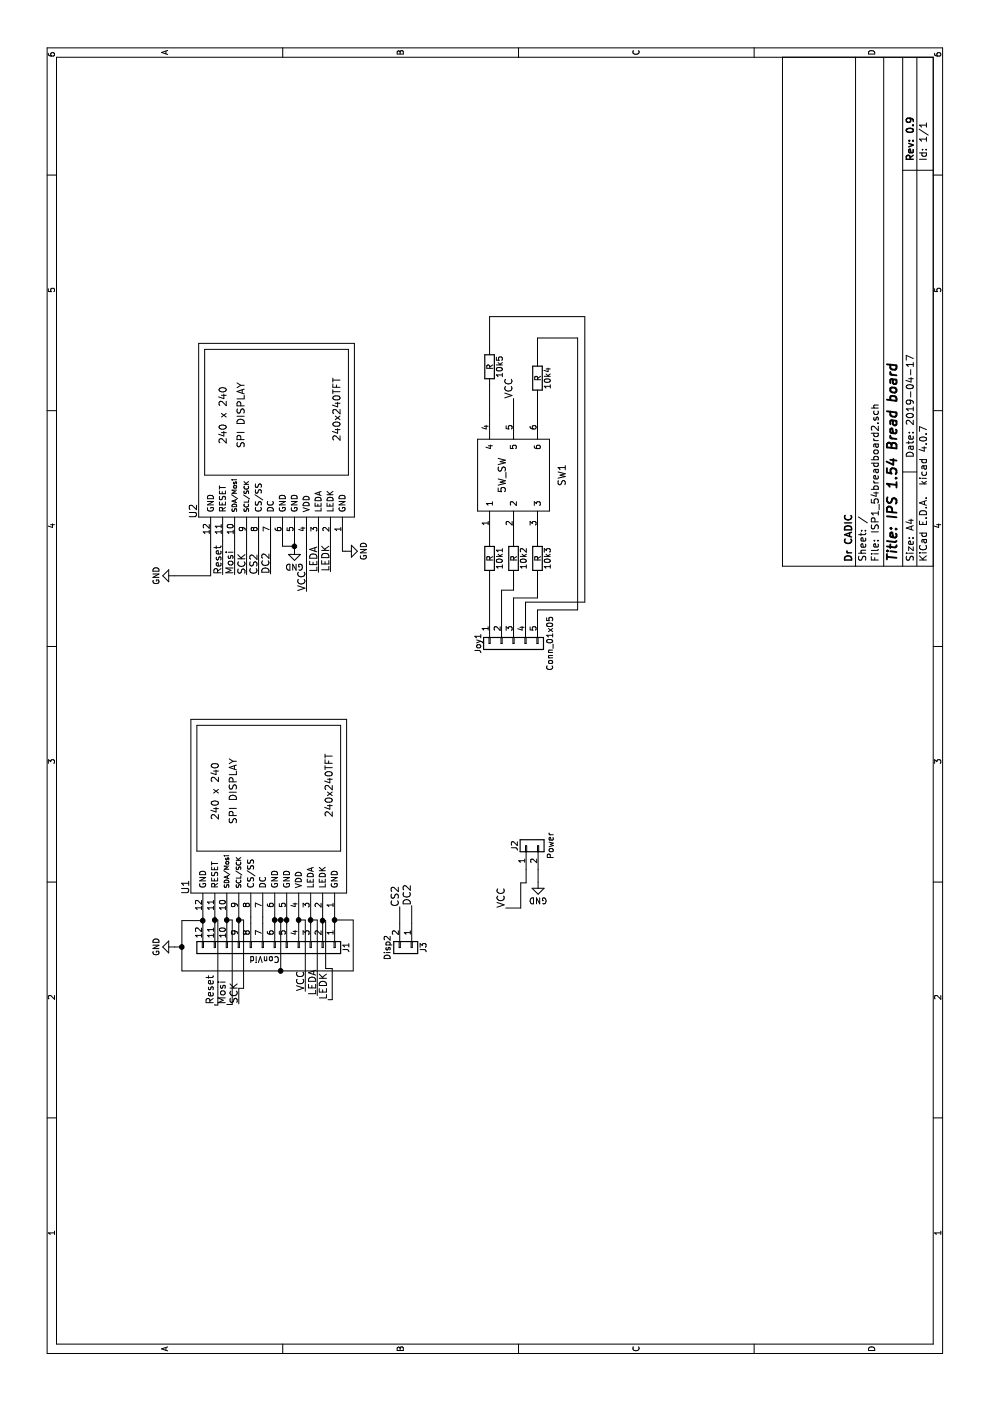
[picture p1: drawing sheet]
EESchema Schematic File Version 2
LIBS:power
LIBS:device
LIBS:switches
LIBS:relays
LIBS:motors
LIBS:transistors
LIBS:conn
LIBS:linear
LIBS:regul
LIBS:74xx
LIBS:cmos4000
LIBS:adc-dac
LIBS:memory
LIBS:xilinx
LIBS:microcontrollers
LIBS:dsp
LIBS:microchip
LIBS:analog_switches
LIBS:motorola
LIBS:texas
LIBS:intel
LIBS:audio
LIBS:interface
LIBS:digital-audio
LIBS:philips
LIBS:display
LIBS:cypress
LIBS:siliconi
LIBS:opto
LIBS:atmel
LIBS:contrib
LIBS:valves
LIBS:240x240_SPI-Display
LIBS:5w_sw
LIBS:ISP1_54breadboard2-cache
EELAYER 25 0
EELAYER END
$Descr A4 11693 8268
encoding utf-8
Sheet 1 1
Title "IPS 1.54 Bread board"
Date "2019-04-17"
Rev "0.9"
Comp "Dr CADIC"
Comment1 ""
Comment2 ""
Comment3 ""
Comment4 ""
$EndDescr
$Comp
L 240x240TFT U1
U 1 1
P 4240 2895
F 0 "U1" H 4290 4245 60  0000 C CNN
F 1 "240x240TFT" H 5140 3045 60  0000 C CNN
F 2 "stm32china:240240TFT" H 4240 2895 60  0001 C CNN
F 3 "" H 4240 2895 60  0001 C CNN
	1    4240 2895
	1    0    0    -1  
$EndComp
$Comp
L Conn_01x12 J1
U 1 1
P 3785 2295
F 0 "J1" H 3785 2895 50  0000 C CNN
F 1 "ConVid" V 3880 2210 50  0000 C CNN
F 2 "Socket_Strips:Socket_Strip_Straight_1x12_Pitch2.54mm" H 3785 2295 50  0001 C CNN
F 3 "" H 3785 2295 50  0001 C CNN
	1    3785 2295
	-1   0    0    1   
$EndComp
$Comp
L 5W_SW SW1
U 1 1
P 7430 4590
F 0 "SW1" H 7730 4490 60  0000 C CNN
F 1 "5W_SW" H 7730 4990 60  0000 C CNN
F 2 "bbq10kbd_kit-master:5WAY_sw" H 7430 4590 60  0001 C CNN
F 3 "" H 7430 4590 60  0001 C CNN
	1    7430 4590
	1    0    0    -1  
$EndComp
$Comp
L GND #PWR1
U 1 1
P 3790 1460
F 0 "#PWR1" H 3790 1210 50  0001 C CNN
F 1 "GND" H 3790 1310 50  0000 C CNN
F 2 "" H 3790 1460 50  0001 C CNN
F 3 "" H 3790 1460 50  0001 C CNN
	1    3790 1460
	-1   0    0    1   
$EndComp
Text Label 3420 2550 0    60   ~ 0
VCC
Text Label 8370 4290 0    60   ~ 0
VCC
$Comp
L R 10k5
U 1 1
P 8635 4090
F 0 "10k5" V 8715 4090 50  0000 C CNN
F 1 "R" V 8635 4090 50  0000 C CNN
F 2 "Resistors_SMD:R_1206_HandSoldering" V 8565 4090 50  0001 C CNN
F 3 "" H 8635 4090 50  0001 C CNN
	1    8635 4090
	0    1    1    0   
$EndComp
$Comp
L R 10k4
U 1 1
P 8540 4490
F 0 "10k4" V 8620 4490 50  0000 C CNN
F 1 "R" V 8540 4490 50  0000 C CNN
F 2 "Resistors_SMD:R_1206_HandSoldering" V 8470 4490 50  0001 C CNN
F 3 "" H 8540 4490 50  0001 C CNN
	1    8540 4490
	0    1    1    0   
$EndComp
$Comp
L R 10k1
U 1 1
P 7035 4090
F 0 "10k1" V 7115 4090 50  0000 C CNN
F 1 "R" V 7035 4090 50  0000 C CNN
F 2 "Resistors_SMD:R_1206_HandSoldering" V 6965 4090 50  0001 C CNN
F 3 "" H 7035 4090 50  0001 C CNN
	1    7035 4090
	0    1    1    0   
$EndComp
$Comp
L R 10k2
U 1 1
P 7035 4290
F 0 "10k2" V 7115 4290 50  0000 C CNN
F 1 "R" V 7035 4290 50  0000 C CNN
F 2 "Resistors_SMD:R_1206_HandSoldering" V 6965 4290 50  0001 C CNN
F 3 "" H 7035 4290 50  0001 C CNN
	1    7035 4290
	0    1    1    0   
$EndComp
$Comp
L R 10k3
U 1 1
P 7035 4490
F 0 "10k3" V 7115 4490 50  0000 C CNN
F 1 "R" V 7035 4490 50  0000 C CNN
F 2 "Resistors_SMD:R_1206_HandSoldering" V 6965 4490 50  0001 C CNN
F 3 "" H 7035 4490 50  0001 C CNN
	1    7035 4490
	0    1    1    0   
$EndComp
$Comp
L Conn_01x05 Joy1
U 1 1
P 6325 4290
F 0 "Joy1" H 6325 4590 50  0000 C CNN
F 1 "Conn_01x05" H 6325 3990 50  0000 C CNN
F 2 "Socket_Strips:Socket_Strip_Straight_1x05_Pitch2.54mm" H 6325 4290 50  0001 C CNN
F 3 "" H 6325 4290 50  0001 C CNN
	1    6325 4290
	-1   0    0    -1  
$EndComp
$Comp
L Conn_01x02 J2
U 1 1
P 4635 4395
F 0 "J2" H 4635 4495 50  0000 C CNN
F 1 "Power" H 4635 4195 50  0000 C CNN
F 2 "Socket_Strips:Socket_Strip_Straight_1x02_Pitch2.54mm" H 4635 4395 50  0001 C CNN
F 3 "" H 4635 4395 50  0001 C CNN
	1    4635 4395
	1    0    0    -1  
$EndComp
$Comp
L GND #PWR2
U 1 1
P 4330 4495
F 0 "#PWR2" H 4330 4245 50  0001 C CNN
F 1 "GND" H 4330 4345 50  0000 C CNN
F 2 "" H 4330 4495 50  0001 C CNN
F 3 "" H 4330 4495 50  0001 C CNN
	1    4330 4495
	0    1    1    0   
$EndComp
Text Label 4115 4225 0    60   ~ 0
VCC
$Comp
L 240x240TFT U2
U 1 1
P 7380 2960
F 0 "U2" H 7430 4310 60  0000 C CNN
F 1 "240x240TFT" H 8280 3110 60  0000 C CNN
F 2 "stm32china:240240TFT" H 7380 2960 60  0001 C CNN
F 3 "" H 7380 2960 60  0001 C CNN
	1    7380 2960
	1    0    0    -1  
$EndComp
$Comp
L GND #PWR3
U 1 1
P 6890 1460
F 0 "#PWR3" H 6890 1210 50  0001 C CNN
F 1 "GND" H 6890 1310 50  0000 C CNN
F 2 "" H 6890 1460 50  0001 C CNN
F 3 "" H 6890 1460 50  0001 C CNN
	1    6890 1460
	-1   0    0    1   
$EndComp
$Comp
L GND #PWR5
U 1 1
P 7118 2460
F 0 "#PWR5" H 7118 2210 50  0001 C CNN
F 1 "GND" H 7118 2310 50  0000 C CNN
F 2 "" H 7118 2460 50  0001 C CNN
F 3 "" H 7118 2460 50  0001 C CNN
	1    7118 2460
	0    1    1    0   
$EndComp
Wire Wire Line
	3985 1695 4040 1695
Wire Wire Line
	4040 1795 3985 1795
Wire Wire Line
	3985 1895 4040 1895
Wire Wire Line
	3985 1995 4040 1995
Wire Wire Line
	3985 2095 4040 2095
Wire Wire Line
	4040 2195 3985 2195
Wire Wire Line
	3985 2295 4040 2295
Wire Wire Line
	3985 2395 4040 2395
Wire Wire Line
	3985 2495 4040 2495
Wire Wire Line
	3985 2595 4040 2595
Wire Wire Line
	3985 2695 4040 2695
Wire Wire Line
	3985 2795 4040 2795
Wire Wire Line
	3790 1460 3790 1520
Wire Wire Line
	3590 1520 4010 1520
Wire Wire Line
	4010 1520 4010 1695
Connection ~ 4010 1695
Wire Wire Line
	4015 2295 4015 2395
Connection ~ 4015 2295
Connection ~ 4015 2395
Wire Wire Line
	4015 2345 3590 2345
Wire Wire Line
	3590 1520 3590 2950
Connection ~ 3790 1520
Connection ~ 4015 2345
Wire Wire Line
	3590 2950 4015 2950
Wire Wire Line
	4015 2950 4015 2795
Connection ~ 4015 2795
Connection ~ 3590 2345
Wire Wire Line
	4015 2495 4015 2550
Wire Wire Line
	4015 2550 3420 2550
Connection ~ 4015 2495
Wire Wire Line
	8230 4290 8370 4290
Wire Wire Line
	8230 4090 8485 4090
Wire Wire Line
	8230 4490 8390 4490
Wire Wire Line
	7185 4490 7230 4490
Wire Wire Line
	7185 4290 7230 4290
Wire Wire Line
	7185 4090 7230 4090
Wire Wire Line
	6525 4090 6885 4090
Wire Wire Line
	6525 4190 6770 4190
Wire Wire Line
	6770 4190 6770 4290
Wire Wire Line
	6770 4290 6885 4290
Wire Wire Line
	6525 4290 6705 4290
Wire Wire Line
	6705 4290 6705 4490
Wire Wire Line
	6705 4490 6885 4490
Wire Wire Line
	6525 4390 6670 4390
Wire Wire Line
	6670 4390 6670 4885
Wire Wire Line
	6670 4885 9055 4885
Wire Wire Line
	9055 4885 9055 4090
Wire Wire Line
	9055 4090 8785 4090
Wire Wire Line
	6525 4490 6605 4490
Wire Wire Line
	6605 4490 6605 4825
Wire Wire Line
	6605 4825 8875 4825
Wire Wire Line
	8875 4825 8875 4490
Wire Wire Line
	8875 4490 8690 4490
Wire Wire Line
	4115 4225 4115 4350
Wire Wire Line
	4115 4350 4325 4350
Wire Wire Line
	4325 4350 4325 4395
Wire Wire Line
	4325 4395 4435 4395
Wire Wire Line
	4330 4495 4435 4495
Wire Wire Line
	7118 2460 7180 2460
Wire Wire Line
	7180 2360 7136 2360
Wire Wire Line
	7136 2360 7136 2460
Connection ~ 7136 2460
$Comp
L GND #PWR4
U 1 1
P 7095 2885
F 0 "#PWR4" H 7095 2635 50  0001 C CNN
F 1 "GND" H 7095 2735 50  0000 C CNN
F 2 "" H 7095 2885 50  0001 C CNN
F 3 "" H 7095 2885 50  0001 C CNN
	1    7095 2885
	1    0    0    -1  
$EndComp
Wire Wire Line
	7095 2885 7095 2860
Wire Wire Line
	7095 2860 7180 2860
Wire Wire Line
	6890 1460 6890 1760
Wire Wire Line
	6890 1760 7180 1760
Text Label 3310 1795 0    60   ~ 0
Reset
Wire Wire Line
	4015 1795 4015 1820
Wire Wire Line
	4015 1820 3305 1820
Wire Wire Line
	3305 1820 3305 1795
Wire Wire Line
	3305 1795 3310 1795
Connection ~ 4015 1795
Text Label 6900 1860 0    60   ~ 0
Reset
Wire Wire Line
	7180 1860 6900 1860
Text Label 3310 1895 0    60   ~ 0
Mosi
Wire Wire Line
	4015 1895 4015 1940
Wire Wire Line
	4015 1940 3310 1940
Wire Wire Line
	3310 1940 3310 1895
Connection ~ 4015 1895
Text Label 6900 1960 0    60   ~ 0
Mosi
Wire Wire Line
	7180 1960 6900 1960
Text Label 6900 2060 0    60   ~ 0
SCK
Wire Wire Line
	7180 2060 6900 2060
Text Label 3315 1995 0    60   ~ 0
SCK
Wire Wire Line
	3315 1995 3445 1995
Wire Wire Line
	3445 1995 3445 2035
Wire Wire Line
	3445 2035 4015 2035
Wire Wire Line
	4015 2035 4015 1995
Connection ~ 4015 1995
Wire Wire Line
	4015 2595 4015 2650
Wire Wire Line
	4015 2650 3385 2650
Connection ~ 4015 2595
Text Label 3385 2650 0    60   ~ 0
LEDA
Text Label 6920 2660 0    60   ~ 0
LEDA
Wire Wire Line
	7180 2660 6920 2660
Text Label 3350 2740 0    60   ~ 0
LEDK
Wire Wire Line
	4010 2695 4010 2720
Wire Wire Line
	4010 2720 3610 2720
Wire Wire Line
	3610 2720 3610 2775
Wire Wire Line
	3610 2775 3350 2775
Wire Wire Line
	3350 2775 3350 2740
Connection ~ 4010 2695
Text Label 6925 2760 0    60   ~ 0
LEDK
Wire Wire Line
	7180 2760 6925 2760
Text Label 6760 2560 0    60   ~ 0
VCC
Wire Wire Line
	7180 2560 6760 2560
$Comp
L Conn_01x02 J3
U 1 1
P 3785 3440
F 0 "J3" H 3785 3540 50  0000 C CNN
F 1 "Disp2" H 3785 3240 50  0000 C CNN
F 2 "Socket_Strips:Socket_Strip_Straight_1x02_Pitch2.54mm" H 3785 3440 50  0001 C CNN
F 3 "" H 3785 3440 50  0001 C CNN
	1    3785 3440
	-1   0    0    1   
$EndComp
Text Label 4125 3340 0    60   ~ 0
CS2
Wire Wire Line
	3985 3340 4125 3340
Text Label 4135 3440 0    60   ~ 0
DC2
Wire Wire Line
	3985 3440 4135 3440
Text Label 6900 2160 0    60   ~ 0
CS2
Wire Wire Line
	7180 2160 6900 2160
Text Label 6905 2260 0    60   ~ 0
DC2
Wire Wire Line
	7180 2260 6905 2260
$EndSCHEMATC
